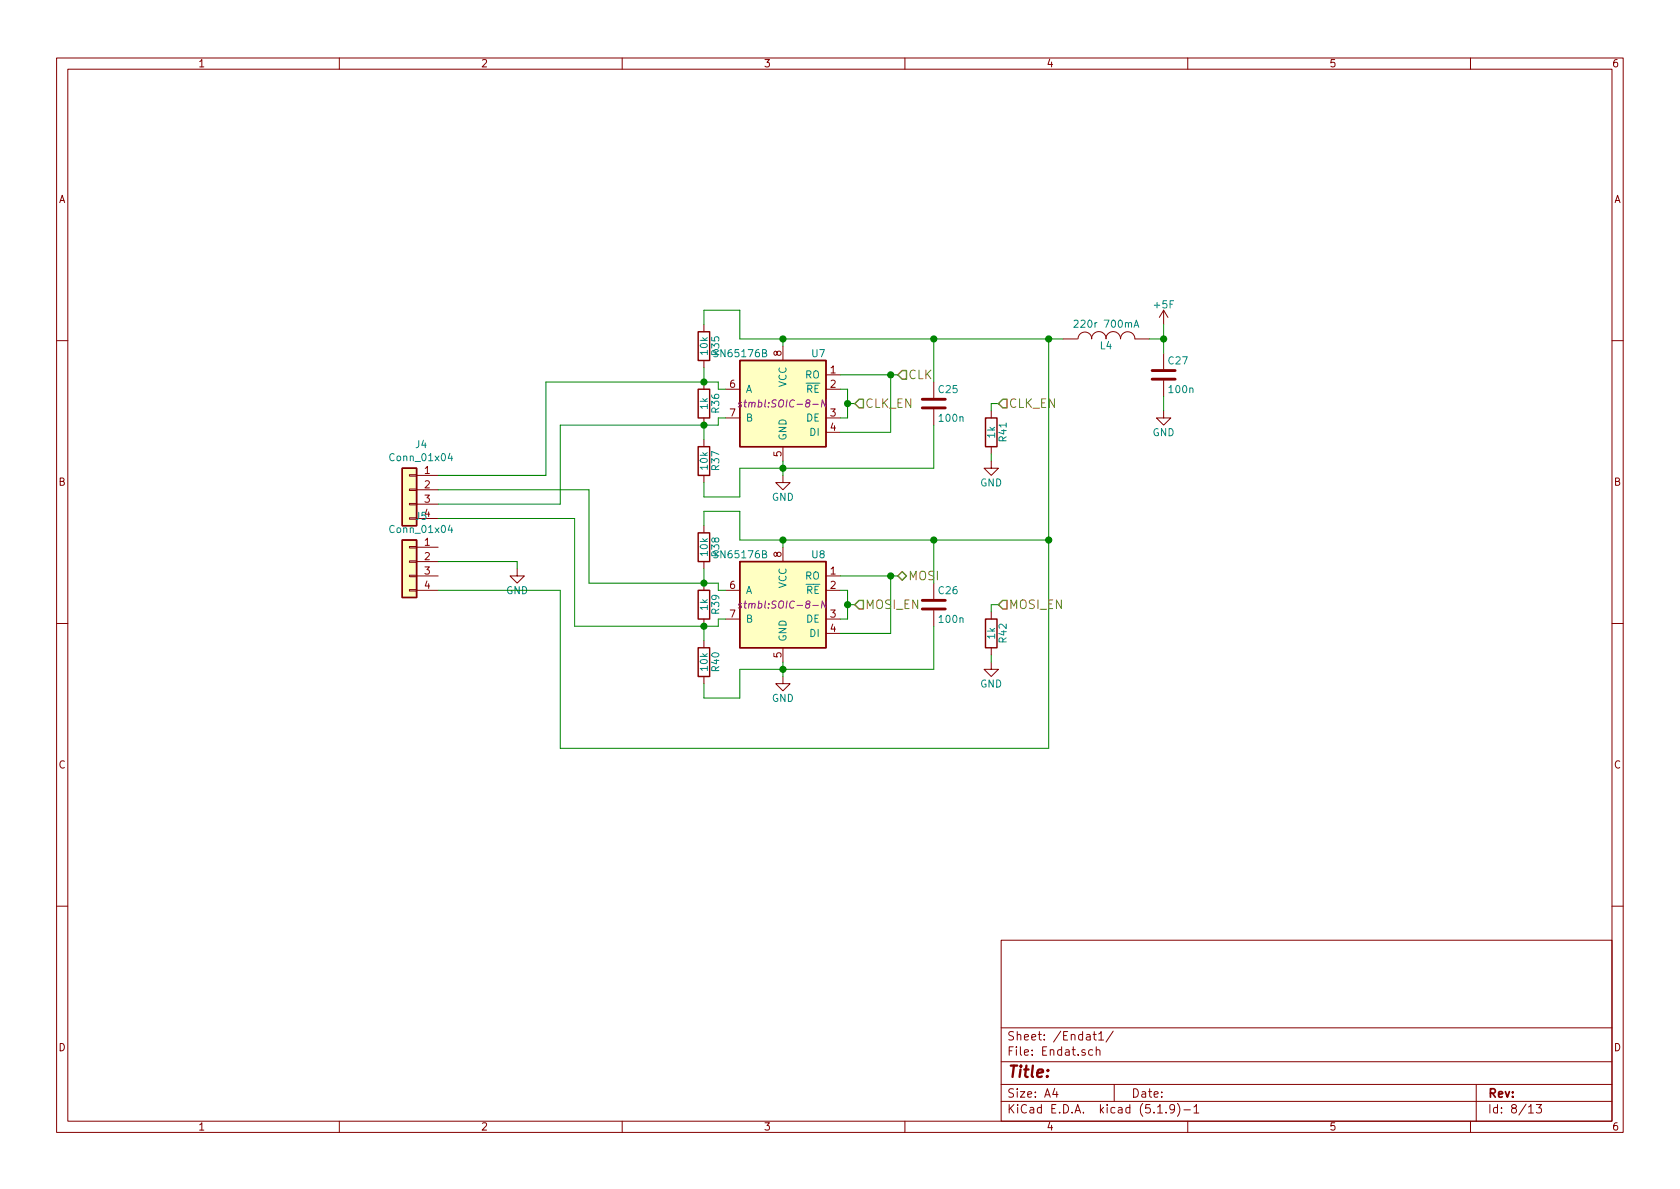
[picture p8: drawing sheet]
<svg xmlns="http://www.w3.org/2000/svg" width="297mm" height="210mm" viewBox="0 0 297 210" stroke-linecap="round" stroke-linejoin="round" font-family="sans-serif">
<g fill="none" stroke="#840000" stroke-width=".18">
<path d="M10 10.3h277v189.9h-277zM12 12.2h273v186.1h-273zM60 10.3v1.9M110 10.3v1.9M160 10.3v1.9M210 10.3v1.9M260 10.3v1.9M124.5 57.4v1.3M188 59.9h2.5M190.6 59.9a1.22 1.22 0 0 1 1.2-1.2 1.22 1.22 0 0 1 1.2 1.2M193 59.9a1.3 1.3 0 0 1 1.3-1.3 1.3 1.3 0 0 1 1.3 1.3M195.5 59.9a1.3 1.3 0 0 1 1.3-1.3 1.3 1.3 0 0 1 1.3 1.3 1.27 1.27 0 0 1 1.3-1.2 1.27 1.27 0 0 1 1.3 1.2"/>
<path d="M200.7 59.9h2.5M205.7 54.9l-.7 1.2M205.7 54.9v2.5M205.7 54.9l.8 1.2M10 60.2h2M124.5 63.7v1.3M124.5 67.6v1.2M124.5 73.9v1.3M124.5 77.7v1.3M128.3 68.8h2.5M128.3 73.9h2.5M138.4 61.2v2.5"/>
<path d="M138.4 79v2.5M146 66.3h2.6M146 68.8h2.6M146 73.9h2.6M146 76.4h2.6M165.1 67.6v2.8M165.1 72.4v2.8M175.3 72.6v1.3M175.3 79v1.3M205.7 72.6v1.3h1.3l-1.3 1.3-1.2-1.3h1.2M205.7 62.5v2.8M205.7 67.3v2.8"/>
<path d="M285 60.2h2M72.4 91.6h1.3v.2h-1.3zM72.4 89h1.3v.3h-1.3zM72.4 83.9h1.3v.3h-1.3zM72.4 86.5h1.3v.2h-1.3zM72.4 96.6h1.3v.3h-1.3zM72.4 99.2h1.3v.2h-1.3zM73.7 84.1h3.8M73.7 86.6h3.8M73.7 89.1h3.8M73.7 91.7h3.8M73.7 96.8h3.8"/>
<path d="M73.7 99.3h3.8M124.5 84.1v1.2M124.5 93v1.2M124.5 99.3v1.3M138.4 84.1v1.2h1.3l-1.3 1.3-1.2-1.3h1.2M138.4 96.8v2.5M175.3 81.5v1.3h1.2l-1.2 1.3-1.3-1.3h1.3M10 110.3h2M72.4 104.3h1.3v.2h-1.3zM72.4 101.7h1.3v.3h-1.3zM73.7 101.8h3.8M73.7 104.4h3.8"/>
<path d="M91.4 100.6v1.2h1.3l-1.3 1.3-1.2-1.3h1.2M124.5 103.1v1.3M124.5 109.5v1.2M124.5 113.3v1.2M124.5 119.6v1.3M128.3 104.4h2.5M128.3 109.5h2.5M138.4 119.6v1.3h1.3l-1.3 1.3-1.2-1.3h1.2M138.4 114.5v2.6M146 101.8h2.6M146 104.4h2.6M146 109.5h2.6"/>
<path d="M146 112h2.6M165.1 103.1v2.8M165.1 107.9v2.8M175.3 117.1v1.3h1.2l-1.2 1.2-1.3-1.2h1.3M175.3 108.2v1.3M175.3 114.5v1.3M285 110.3h2M10 160.2h2M177 166.3h108v32h-108zM285 160.2h2M60 198.3v1.9M110 198.3v1.9"/>
<path d="M160 198.3v1.9M177 194.8h108M177 191.8h108M177 187.8h108M177 181.8h108M186.5 192.5l-.4 1h1M186.8 193v1M193.2 185.7l-.4-.1-.3 .3 .1 .6 .2 .1 .4-.1M193.3 182.9h.5M193.5 182.4v1.3l.3 .2M193.8 185.7h.1a.37 .37 0 0 1 .6 .1v.8M193.8 185.1v1.5"/>
<path d="M194.3 182.8l.4-.4v1.5M194.3 183.9h.8M196.8 182.3l-1.2 2M197 191.8v3M204.7 196.8h.8M206.2 196.7v.1M207.7 196l-.1 .1a.48 .48 0 0 1-.6 .1l-.2-.2 .2-.6a.48 .48 0 0 1 .6 .1 1.27 1.27 0 0 1-.2 1.2l-.4 .1M208.2 195.1a1.71 1.71 0 0 1 0 2.3M209.3 196.3h1.2M210 198.3v1.9M211.1 195.8l.4-.5v1.5M211.1 196.8h.9"/>
<path d="M260 198.3v1.9M261 191.8v6.5M270.3 195.8l.4-.5v1.5M270.3 196.8h.8M271.6 195.3h.9l-.4 .6 .4 .1v.7l-.2 .1-.7-.1"/>
</g>
<path d="M123.4 58.7h2.1v5h-2.1zM123.4 68.8h2.1v5.1h-2.1zM123.4 79h2.1v5.1h-2.1zM130.8 63.7h15.2v15.3h-15.2zM174.2 73.9h2.1v5.1h-2.1zM71.1 82.8h2.6v10.2h-2.6zM71.1 95.5h2.6v10.2h-2.6zM123.4 94.2h2.1v5.1h-2.1zM130.8 99.3h15.2v15.2h-15.2zM123.4 114.5h2.1v5.1h-2.1zM123.4 104.4h2.1v5.1h-2.1zM174.2 109.5h2.1v5h-2.1z" fill="none" stroke="#840000" stroke-width=".25"/>
<g fill="#ffffc2" stroke="#ffffc2" stroke-width=".18">
<path d="M71.1 82.8h2.6v10.2h-2.6z"/>
<path d="M71.1 95.5h2.6v10.2h-2.6z"/>
<path d="M130.8 63.7h15.2v15.3h-15.2z"/>
<path d="M130.8 99.3h15.2v15.2h-15.2z"/>
</g>
<path d="M189.9 56.7l.5-.1 .2 .4v.2l-.7 .7h.7M200.5 57.9l.4-1.3 .4 1.3M200.6 57.5h.6M74 90.6v.9a.39 .39 0 0 1-.4 .4M79.6 80.2l-.4 .8h.8M79.6 92.9l-.4 .8h.8M79.9 80.6v.9M79.9 93.3v.9" fill="none" stroke="#008484" stroke-width=".18"/>
<path d="M131.1 71.2l-.3-.1-.2 .2 .1 .2 .4 .1-.1 .3h-.5M146.1 70.7l-.2 1.3-.5-1.3-.2 1.3M131.1 106.8l-.3-.1-.2 .2 .1 .2 .4 .1-.1 .3h-.5M146.1 106.3l-.2 1.2-.5-1.2-.2 1.2" fill="none" stroke="#840084" stroke-width=".18"/>
<path d="M163.1 72.1h4M163.1 70.6h4M203.7 67.1h4.1M203.7 65.5h4.1M163.1 107.7h4M163.1 106.2h4" fill="none" stroke="#840000" stroke-width=".51"/>
<g fill="none" stroke="#008400" stroke-width=".18">
<path d="M124.5 57.4v-2.5h6.3v5h57.2M138.4 59.9v1.3M165.1 59.9v7.7M185.4 59.9v72.4h-86.3v-27.9h-21.6M203.2 59.9h2.5M205.7 57.4v5.1M124.5 65v2.6M124.5 75.2v2.5M128.3 73.9h-1.3v1.3h-27.9v13.9h-21.6M128.3 68.8h-1.3v-1.2h-30.5v16.5h-19M148.6 68.8h1.3v5.1h-1.3M148.6 66.3h10.1"/>
<path d="M149.9 71.4h1.2M157.5 66.3v10.1h-8.9M165.1 75.2v7.6h-34.3v5.1h-6.3v-2.6M176.5 71.4h-1.2v1.2M205.7 70.1v2.5M77.5 86.6h26.6v16.5h22.9v1.3h1.3M77.5 91.7h24.1v19h25.4v-1.2h1.3M77.5 99.3h13.9v1.3M124.5 93v-2.6h6.3v5.1h54.6M138.4 81.5v2.6M138.4 95.5v1.3M165.1 95.5v7.6"/>
<path d="M175.3 80.3v1.2M124.5 100.6v2.5M124.5 110.7v2.6M138.4 117.1v2.5M148.6 104.4h1.3v5.1h-1.3M148.6 101.8h10.1M149.9 106.9h1.2M157.5 101.8v10.2h-8.9M165.1 110.7v7.7h-34.3v5h-6.3v-2.5M175.3 115.8v1.3M176.5 106.9h-1.2v1.3"/>
</g>
<path d="M151.1 71.4l.8-.8h.8v1.5h-.8zM159.5 65.5h.8v1.6h-.8l-.8-.8zM176.5 71.4l.8-.8h.8v1.5h-.8zM151.1 106.9l.8-.7h.8v1.5h-.8zM158.7 101.8l.8-.7 .8 .7-.8 .8zM177.3 106.2h.8v1.5h-.8l-.8-.8z" fill="none" stroke="#848400" stroke-width=".25"/>
<g fill="#008400" stroke="#008400" stroke-width=".25">
<circle cx="124.5" cy="103.1" r=".51"/>
<circle cx="138.4" cy="82.8" r=".51"/>
<circle cx="149.9" cy="71.4" r=".51"/>
<circle cx="138.4" cy="95.5" r=".51"/>
<circle cx="138.4" cy="118.4" r=".51"/>
<circle cx="149.9" cy="106.9" r=".51"/>
<circle cx="124.5" cy="67.6" r=".51"/>
<circle cx="124.5" cy="75.2" r=".51"/>
<circle cx="124.5" cy="110.7" r=".51"/>
<circle cx="165.1" cy="59.9" r=".51"/>
<circle cx="157.5" cy="66.3" r=".51"/>
<circle cx="157.5" cy="101.8" r=".51"/>
<circle cx="138.4" cy="59.9" r=".51"/>
<circle cx="205.7" cy="59.9" r=".51"/>
<circle cx="185.4" cy="95.5" r=".51"/>
<circle cx="165.1" cy="95.5" r=".51"/>
<circle cx="185.4" cy="59.9" r=".51"/>
</g>
<text font-size="2.8" fill="#840000" x="178" y="190.5">Title:</text>
<g font-size="2.1" fill="#848400">
<text x="160.5" y="67.1">CLK</text>
<text x="152.9" y="72.1">CLK_EN</text>
<text x="178.3" y="72.1">CLK_EN</text>
<text x="152.9" y="107.7">MOSI_EN</text>
<text x="160.5" y="102.6">MOSI</text>
<text x="178.3" y="107.7">MOSI_EN</text>
</g>
<g font-size="2.1" fill="#840000">
<text x="178" y="184">Sheet: /Endat1/</text>
<text x="178" y="186.7">File: Endat.sch</text>
<text x="178" y="196.9">KiCad E.D.A. kicad (5.1.9)-1</text>
<text x="178" y="194.1">Size: A4</text>
<text x="200" y="194.1">Date:</text>
<text x="263" y="194.1">Rev:</text>
<text x="263" y="196.9">Id: 8/13</text>
</g>
<g font-size="1.8" fill="#840000">
<text x="35" y="11.9">1</text>
<text x="85" y="11.9">2</text>
<text x="135" y="11.9">3</text>
<text x="185" y="11.9">4</text>
<text x="235" y="11.9">5</text>
<text x="285" y="11.9">6</text>
<text x="10.4" y="35.9">A</text>
<text x="285.4" y="35.9">A</text>
<text x="138.2" y="63" transform="rotate(-90 138.2 63)">8</text>
<text x="129.1" y="68.6">6</text>
<text x="146.8" y="66">1</text>
<text x="146.8" y="68.6">2</text>
<text x="129.1" y="73.7">7</text>
<text x="146.8" y="73.7">3</text>
<text x="146.8" y="76.2">4</text>
<text x="75.1" y="83.8">1</text>
<text x="138.2" y="80.7" transform="rotate(-90 138.2 80.7)">5</text>
<text x="10.4" y="85.9">B</text>
<text x="75.1" y="86.4">2</text>
<text x="75.1" y="88.9">3</text>
<text x="285.4" y="85.9">B</text>
<text x="75.1" y="96.5">1</text>
<text x="75.1" y="99.1">2</text>
<text x="75.1" y="101.6">3</text>
<text x="138.2" y="98.5" transform="rotate(-90 138.2 98.5)">8</text>
<text x="146.8" y="101.6">1</text>
<text x="75.1" y="104.1">4</text>
<text x="129.1" y="104.1">6</text>
<text x="146.8" y="104.1">2</text>
<text x="129.1" y="109.2">7</text>
<text x="146.8" y="109.2">3</text>
<text x="146.8" y="111.8">4</text>
<text x="138.2" y="116.3" transform="rotate(-90 138.2 116.3)">5</text>
<text x="10.4" y="135.9">C</text>
<text x="285.4" y="135.9">C</text>
<text x="10.4" y="185.9">D</text>
<text x="285.4" y="185.9">D</text>
<text x="35" y="199.9">1</text>
<text x="85" y="199.9">2</text>
<text x="135" y="199.9">3</text>
<text x="185" y="199.9">4</text>
<text x="235" y="199.9">5</text>
<text x="285" y="199.9">6</text>
</g>
<g font-size="1.8" fill="#008484">
<text x="190.6" y="58">220r 700mA</text>
<text x="204.2" y="54.5">+5F</text>
<text x="125.1" y="62.7" transform="rotate(-90 125.1 62.7)">10k</text>
<text x="126.6" y="63.2">SN65176B</text>
<text x="127.2" y="62.8" transform="rotate(-90 127.2 62.8)">R35</text>
<text x="143.6" y="63.2">U7</text>
<text x="194.6" y="61.8">L4</text>
<text x="206.7" y="64.4">C27</text>
<text x="131.8" y="69.5">A</text>
<text x="139.1" y="68.5" transform="rotate(-90 139.1 68.5)">VCC</text>
<text x="142.4" y="66.9">RO</text>
<text x="142.6" y="69.5">RE</text>
<text x="166" y="69.5">C25</text>
<text x="206.8" y="69.5">100n</text>
<text x="125.1" y="72.3" transform="rotate(-90 125.1 72.3)">1k</text>
<text x="127.2" y="73" transform="rotate(-90 127.2 73)">R36</text>
<text x="131.8" y="74.5">B</text>
<text x="139.1" y="78" transform="rotate(-90 139.1 78)">GND</text>
<text x="142.6" y="74.5">DE</text>
<text x="143.3" y="77.1">DI</text>
<text x="166.2" y="74.6">100n</text>
<text x="175.9" y="77.4" transform="rotate(-90 175.9 77.4)">1k</text>
<text x="203.8" y="77.1">GND</text>
<text x="69.2" y="81.6">Conn_01x04</text>
<text x="73.5" y="79.2">J4</text>
<text x="125.1" y="83" transform="rotate(-90 125.1 83)">10k</text>
<text x="127.2" y="83.1" transform="rotate(-90 127.2 83.1)">R37</text>
<text x="178" y="78" transform="rotate(-90 178 78)">R41</text>
<text x="136.5" y="88.6">GND</text>
<text x="173.3" y="86">GND</text>
<text x="69.2" y="94.3">Conn_01x04</text>
<text x="75.1" y="91.4">4</text>
<text x="125.1" y="98.2" transform="rotate(-90 125.1 98.2)">10k</text>
<text x="126.6" y="98.7">SN65176B</text>
<text x="127.2" y="98.4" transform="rotate(-90 127.2 98.4)">R38</text>
<text x="143.6" y="98.7">U8</text>
<text x="89.5" y="105.1">GND</text>
<text x="125.1" y="107.9" transform="rotate(-90 125.1 107.9)">1k</text>
<text x="131.8" y="105">A</text>
<text x="139.1" y="104.1" transform="rotate(-90 139.1 104.1)">VCC</text>
<text x="142.4" y="102.5">RO</text>
<text x="142.6" y="105">RE</text>
<text x="166" y="105.1">C26</text>
<text x="127.2" y="108.5" transform="rotate(-90 127.2 108.5)">R39</text>
<text x="131.8" y="110.1">B</text>
<text x="139.1" y="113.5" transform="rotate(-90 139.1 113.5)">GND</text>
<text x="142.6" y="110.1">DE</text>
<text x="143.3" y="112.6">DI</text>
<text x="166.2" y="110.2">100n</text>
<text x="175.9" y="113" transform="rotate(-90 175.9 113)">1k</text>
<text x="178" y="113.6" transform="rotate(-90 178 113.6)">R42</text>
<text x="125.1" y="118.6" transform="rotate(-90 125.1 118.6)">10k</text>
<text x="127.2" y="118.7" transform="rotate(-90 127.2 118.7)">R40</text>
<text x="136.5" y="124.1">GND</text>
<text x="173.3" y="121.6">GND</text>
</g>
<g font-size="1.8" fill="#840084">
<text x="131.9" y="72.1">stmbl:SOIC-8-N</text>
<text x="131.9" y="107.6">stmbl:SOIC-8-N</text>
</g>
</svg>
